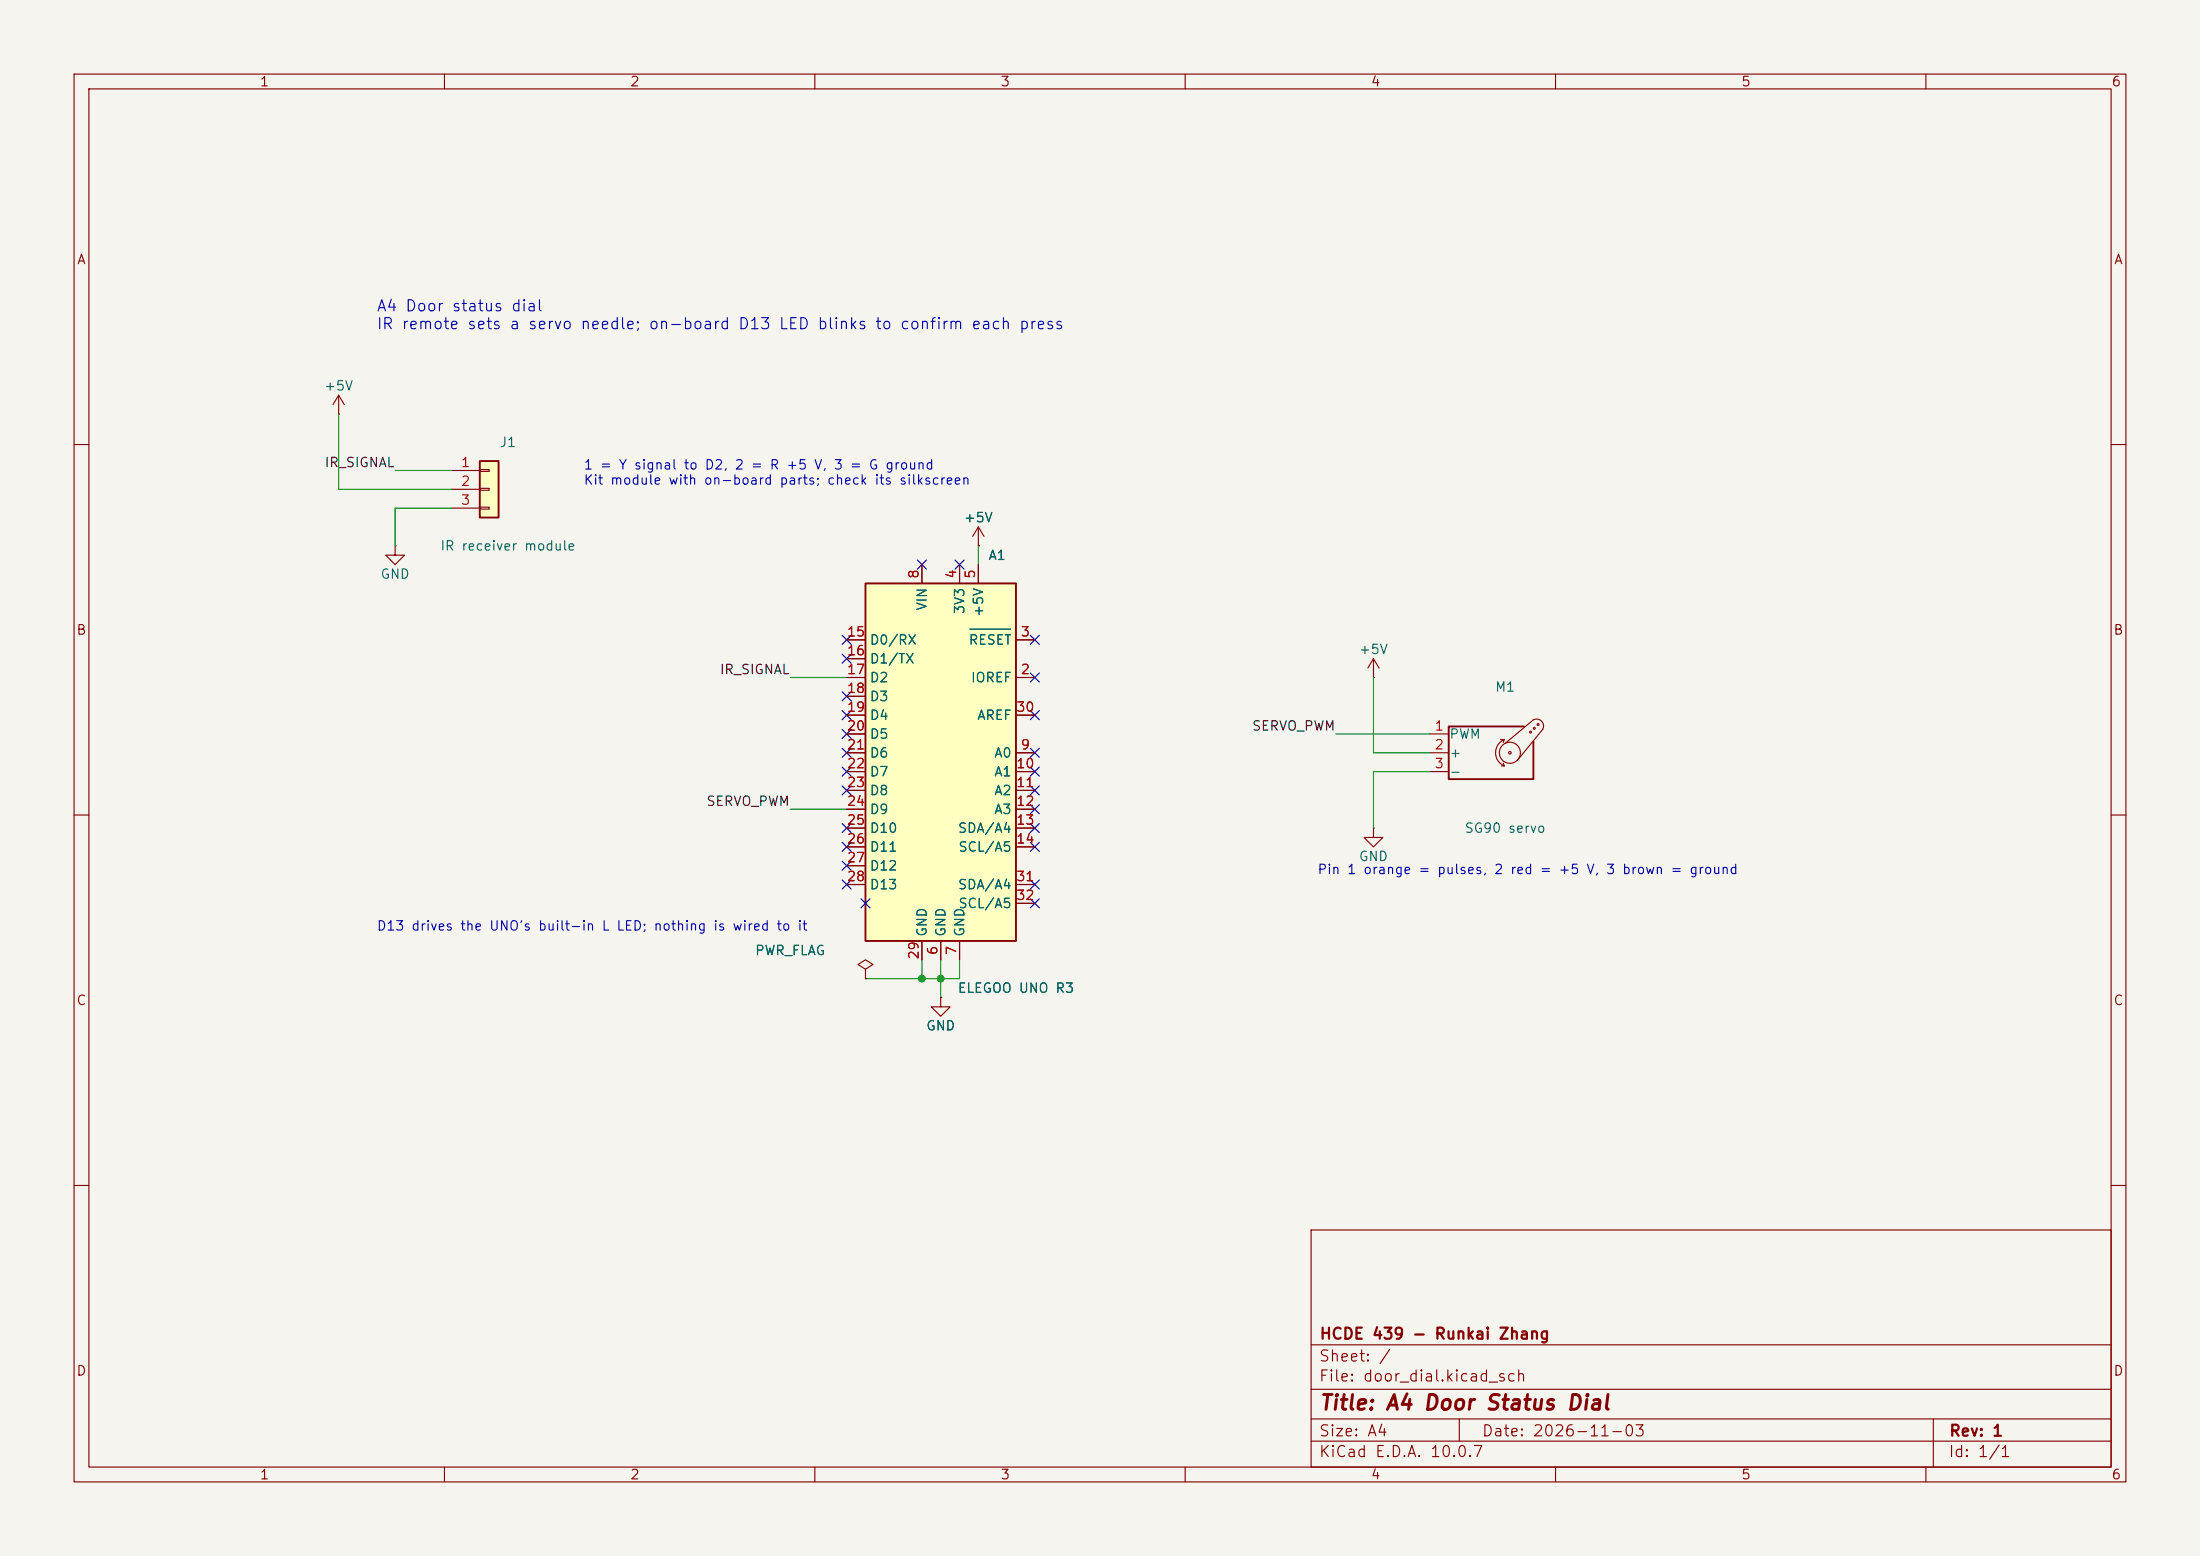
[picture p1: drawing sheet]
(kicad_sch (version 20250114) (generator "eeschema") (generator_version "9.0") (paper "A4")
 (title_block (title "A4 Door Status Dial") (date "2026-11-03") (rev "1") (company "HCDE 439 - Runkai Zhang"))
 (lib_symbols
(symbol "MCU_Module:Arduino_UNO_R3"
  (exclude_from_sim no)
  (in_bom yes)
  (on_board yes)
  (in_pos_files yes)
  (duplicate_pin_numbers_are_jumpers no)
  (property "Reference" "A" (at -10.16 23.495 0) (show_name no) (do_not_autoplace no) (effects (font (size 1.27 1.27)) (justify left bottom)))
  (property "Value" "Arduino_UNO_R3" (at 5.08 -26.67 0) (show_name no) (do_not_autoplace no) (effects (font (size 1.27 1.27)) (justify left top)))
  (property "Footprint" "Module:Arduino_UNO_R3" (at 0 0 0) (show_name no) (do_not_autoplace no) (hide yes) (effects (font (size 1.27 1.27)
    (italic yes))))
  (property "Datasheet" "https://www.arduino.cc/en/Main/arduinoBoardUno" (at 0 0 0) (show_name no) (do_not_autoplace no) (hide yes) (effects (font (size 1.27 1.27))))
  (property "Description" "Arduino UNO Microcontroller Module, release 3" (at 0 0 0) (show_name no) (do_not_autoplace no) (hide yes) (effects (font (size 1.27 1.27))))
  (symbol "Arduino_UNO_R3_0_1"
   (rectangle (start -10.16 22.86) (end 10.16 -25.4) (stroke (width 0.254) (type default)) (fill (type background))))
  (symbol "Arduino_UNO_R3_1_1"
   (pin no_connect line (at -10.16 -20.32 0) (length 2.54) (hide yes) (name "NC" (effects (font (size 1.27 1.27)))) (number "1" (effects (font (size 1.27 1.27)))))
   (pin output line (at 12.7 10.16 180) (length 2.54) (name "IOREF" (effects (font (size 1.27 1.27)))) (number "2" (effects (font (size 1.27 1.27)))))
   (pin input line (at 12.7 15.24 180) (length 2.54) (name "~{RESET}" (effects (font (size 1.27 1.27)))) (number "3" (effects (font (size 1.27 1.27)))))
   (pin power_out line (at 2.54 25.4 270) (length 2.54) (name "3V3" (effects (font (size 1.27 1.27)))) (number "4" (effects (font (size 1.27 1.27)))))
   (pin power_out line (at 5.08 25.4 270) (length 2.54) (name "+5V" (effects (font (size 1.27 1.27)))) (number "5" (effects (font (size 1.27 1.27)))))
   (pin power_in line (at 0 -27.94 90) (length 2.54) (name "GND" (effects (font (size 1.27 1.27)))) (number "6" (effects (font (size 1.27 1.27)))))
   (pin power_in line (at 2.54 -27.94 90) (length 2.54) (name "GND" (effects (font (size 1.27 1.27)))) (number "7" (effects (font (size 1.27 1.27)))))
   (pin power_in line (at -2.54 25.4 270) (length 2.54) (name "VIN" (effects (font (size 1.27 1.27)))) (number "8" (effects (font (size 1.27 1.27)))))
   (pin bidirectional line (at 12.7 0 180) (length 2.54) (name "A0" (effects (font (size 1.27 1.27)))) (number "9" (effects (font (size 1.27 1.27)))))
   (pin bidirectional line (at 12.7 -2.54 180) (length 2.54) (name "A1" (effects (font (size 1.27 1.27)))) (number "10" (effects (font (size 1.27 1.27)))))
   (pin bidirectional line (at 12.7 -5.08 180) (length 2.54) (name "A2" (effects (font (size 1.27 1.27)))) (number "11" (effects (font (size 1.27 1.27)))))
   (pin bidirectional line (at 12.7 -7.62 180) (length 2.54) (name "A3" (effects (font (size 1.27 1.27)))) (number "12" (effects (font (size 1.27 1.27)))))
   (pin bidirectional line (at 12.7 -10.16 180) (length 2.54) (name "SDA/A4" (effects (font (size 1.27 1.27)))) (number "13" (effects (font (size 1.27 1.27)))))
   (pin bidirectional line (at 12.7 -12.7 180) (length 2.54) (name "SCL/A5" (effects (font (size 1.27 1.27)))) (number "14" (effects (font (size 1.27 1.27)))))
   (pin bidirectional line (at -12.7 15.24 0) (length 2.54) (name "D0/RX" (effects (font (size 1.27 1.27)))) (number "15" (effects (font (size 1.27 1.27)))))
   (pin bidirectional line (at -12.7 12.7 0) (length 2.54) (name "D1/TX" (effects (font (size 1.27 1.27)))) (number "16" (effects (font (size 1.27 1.27)))))
   (pin bidirectional line (at -12.7 10.16 0) (length 2.54) (name "D2" (effects (font (size 1.27 1.27)))) (number "17" (effects (font (size 1.27 1.27)))))
   (pin bidirectional line (at -12.7 7.62 0) (length 2.54) (name "D3" (effects (font (size 1.27 1.27)))) (number "18" (effects (font (size 1.27 1.27)))))
   (pin bidirectional line (at -12.7 5.08 0) (length 2.54) (name "D4" (effects (font (size 1.27 1.27)))) (number "19" (effects (font (size 1.27 1.27)))))
   (pin bidirectional line (at -12.7 2.54 0) (length 2.54) (name "D5" (effects (font (size 1.27 1.27)))) (number "20" (effects (font (size 1.27 1.27)))))
   (pin bidirectional line (at -12.7 0 0) (length 2.54) (name "D6" (effects (font (size 1.27 1.27)))) (number "21" (effects (font (size 1.27 1.27)))))
   (pin bidirectional line (at -12.7 -2.54 0) (length 2.54) (name "D7" (effects (font (size 1.27 1.27)))) (number "22" (effects (font (size 1.27 1.27)))))
   (pin bidirectional line (at -12.7 -5.08 0) (length 2.54) (name "D8" (effects (font (size 1.27 1.27)))) (number "23" (effects (font (size 1.27 1.27)))))
   (pin bidirectional line (at -12.7 -7.62 0) (length 2.54) (name "D9" (effects (font (size 1.27 1.27)))) (number "24" (effects (font (size 1.27 1.27)))))
   (pin bidirectional line (at -12.7 -10.16 0) (length 2.54) (name "D10" (effects (font (size 1.27 1.27)))) (number "25" (effects (font (size 1.27 1.27)))))
   (pin bidirectional line (at -12.7 -12.7 0) (length 2.54) (name "D11" (effects (font (size 1.27 1.27)))) (number "26" (effects (font (size 1.27 1.27)))))
   (pin bidirectional line (at -12.7 -15.24 0) (length 2.54) (name "D12" (effects (font (size 1.27 1.27)))) (number "27" (effects (font (size 1.27 1.27)))))
   (pin bidirectional line (at -12.7 -17.78 0) (length 2.54) (name "D13" (effects (font (size 1.27 1.27)))) (number "28" (effects (font (size 1.27 1.27)))))
   (pin power_in line (at -2.54 -27.94 90) (length 2.54) (name "GND" (effects (font (size 1.27 1.27)))) (number "29" (effects (font (size 1.27 1.27)))))
   (pin input line (at 12.7 5.08 180) (length 2.54) (name "AREF" (effects (font (size 1.27 1.27)))) (number "30" (effects (font (size 1.27 1.27)))))
   (pin bidirectional line (at 12.7 -17.78 180) (length 2.54) (name "SDA/A4" (effects (font (size 1.27 1.27)))) (number "31" (effects (font (size 1.27 1.27)))))
   (pin bidirectional line (at 12.7 -20.32 180) (length 2.54) (name "SCL/A5" (effects (font (size 1.27 1.27)))) (number "32" (effects (font (size 1.27 1.27))))))
  (embedded_fonts no))
(symbol "Connector_Generic:Conn_01x03"
  (pin_names
   (offset 1.016) (hide yes))
  (exclude_from_sim no)
  (in_bom yes)
  (on_board yes)
  (in_pos_files yes)
  (duplicate_pin_numbers_are_jumpers no)
  (property "Reference" "J" (at 0 5.08 0) (show_name no) (do_not_autoplace no) (effects (font (size 1.27 1.27))))
  (property "Value" "Conn_01x03" (at 0 -5.08 0) (show_name no) (do_not_autoplace no) (effects (font (size 1.27 1.27))))
  (property "Footprint" "" (at 0 0 0) (show_name no) (do_not_autoplace no) (hide yes) (effects (font (size 1.27 1.27))))
  (property "Datasheet" "" (at 0 0 0) (show_name no) (do_not_autoplace no) (hide yes) (effects (font (size 1.27 1.27))))
  (property "Description" "Generic connector, single row, 01x03, script generated (kicad-library-utils/schlib/autogen/connector/)" (at 0 0 0) (show_name no) (do_not_autoplace no) (hide yes) (effects (font (size 1.27 1.27))))
  (symbol "Conn_01x03_1_1"
   (rectangle (start -1.27 3.81) (end 1.27 -3.81) (stroke (width 0.254) (type default)) (fill (type background)))
   (rectangle (start -1.27 2.667) (end 0 2.413) (stroke (width 0.1524) (type default)) (fill (type none)))
   (rectangle (start -1.27 0.127) (end 0 -0.127) (stroke (width 0.1524) (type default)) (fill (type none)))
   (rectangle (start -1.27 -2.413) (end 0 -2.667) (stroke (width 0.1524) (type default)) (fill (type none)))
   (pin passive line (at -5.08 2.54 0) (length 3.81) (name "Pin_1" (effects (font (size 1.27 1.27)))) (number "1" (effects (font (size 1.27 1.27)))))
   (pin passive line (at -5.08 0 0) (length 3.81) (name "Pin_2" (effects (font (size 1.27 1.27)))) (number "2" (effects (font (size 1.27 1.27)))))
   (pin passive line (at -5.08 -2.54 0) (length 3.81) (name "Pin_3" (effects (font (size 1.27 1.27)))) (number "3" (effects (font (size 1.27 1.27))))))
  (embedded_fonts no))
(symbol "Motor:Motor_Servo"
  (pin_names
   (offset 0.0254))
  (exclude_from_sim no)
  (in_bom yes)
  (on_board yes)
  (in_pos_files yes)
  (duplicate_pin_numbers_are_jumpers no)
  (property "Reference" "M" (at -5.08 4.445 0) (show_name no) (do_not_autoplace no) (effects (font (size 1.27 1.27)) (justify left)))
  (property "Value" "Motor_Servo" (at -5.08 -4.064 0) (show_name no) (do_not_autoplace no) (effects (font (size 1.27 1.27)) (justify left top)))
  (property "Footprint" "" (at 0 -4.826 0) (show_name no) (do_not_autoplace no) (hide yes) (effects (font (size 1.27 1.27))))
  (property "Datasheet" "http://forums.parallax.com/uploads/attachments/46831/74481.png" (at 0 -4.826 0) (show_name no) (do_not_autoplace no) (hide yes) (effects (font (size 1.27 1.27))))
  (property "Description" "Servo Motor (Futaba, HiTec, JR connector)" (at 0 0 0) (show_name no) (do_not_autoplace no) (hide yes) (effects (font (size 1.27 1.27))))
  (symbol "Motor_Servo_0_1"
   (polyline (pts (xy 2.413 1.778) (xy 1.905 1.778)) (stroke (width 0) (type default)) (fill (type none)))
   (polyline (pts (xy 2.413 1.778) (xy 2.286 1.397)) (stroke (width 0) (type default)) (fill (type none)))
   (polyline (pts (xy 2.413 -1.778) (xy 2.032 -1.778)) (stroke (width 0) (type default)) (fill (type none)))
   (polyline (pts (xy 2.413 -1.778) (xy 2.286 -1.397)) (stroke (width 0) (type default)) (fill (type none)))
   (arc (start 2.413 -1.778) (mid 1.2406 0) (end 2.413 1.778) (stroke (width 0) (type default)) (fill (type none)))
   (circle (center 3.175 0) (radius 0.1778) (stroke (width 0) (type default)) (fill (type none)))
   (circle (center 3.175 0) (radius 1.4224) (stroke (width 0) (type default)) (fill (type none)))
   (polyline (pts (xy 5.08 3.556) (xy -5.08 3.556) (xy -5.08 -3.556) (xy 6.35 -3.556) (xy 6.35 1.524)) (stroke (width 0.254) (type default)) (fill (type none)))
   (circle (center 5.969 2.794) (radius 0.127) (stroke (width 0) (type default)) (fill (type none)))
   (polyline (pts (xy 6.35 4.445) (xy 2.54 1.27)) (stroke (width 0) (type default)) (fill (type none)))
   (circle (center 6.477 3.302) (radius 0.127) (stroke (width 0) (type default)) (fill (type none)))
   (arc (start 6.35 4.445) (mid 7.4487 4.2737) (end 7.62 3.175) (stroke (width 0) (type default)) (fill (type none)))
   (circle (center 6.985 3.81) (radius 0.127) (stroke (width 0) (type default)) (fill (type none)))
   (polyline (pts (xy 7.62 3.175) (xy 4.191 -1.016)) (stroke (width 0) (type default)) (fill (type none))))
  (symbol "Motor_Servo_1_1"
   (pin passive line (at -7.62 2.54 0) (length 2.54) (name "PWM" (effects (font (size 1.27 1.27)))) (number "1" (effects (font (size 1.27 1.27)))))
   (pin passive line (at -7.62 0 0) (length 2.54) (name "+" (effects (font (size 1.27 1.27)))) (number "2" (effects (font (size 1.27 1.27)))))
   (pin passive line (at -7.62 -2.54 0) (length 2.54) (name "-" (effects (font (size 1.27 1.27)))) (number "3" (effects (font (size 1.27 1.27))))))
  (embedded_fonts no))
(symbol "power:+5V"
  (power global)
  (pin_numbers (hide yes))
  (pin_names
   (offset 0) (hide yes))
  (exclude_from_sim no)
  (in_bom yes)
  (on_board yes)
  (in_pos_files yes)
  (duplicate_pin_numbers_are_jumpers no)
  (property "Reference" "#PWR" (at 0 -3.81 0) (show_name no) (do_not_autoplace no) (hide yes) (effects (font (size 1.27 1.27))))
  (property "Value" "+5V" (at 0 3.556 0) (show_name no) (do_not_autoplace no) (effects (font (size 1.27 1.27))))
  (property "Footprint" "" (at 0 0 0) (show_name no) (do_not_autoplace no) (hide yes) (effects (font (size 1.27 1.27))))
  (property "Datasheet" "" (at 0 0 0) (show_name no) (do_not_autoplace no) (hide yes) (effects (font (size 1.27 1.27))))
  (property "Description" "Power symbol creates a global label with name \"+5V\"" (at 0 0 0) (show_name no) (do_not_autoplace no) (hide yes) (effects (font (size 1.27 1.27))))
  (symbol "+5V_0_1"
   (polyline (pts (xy -0.762 1.27) (xy 0 2.54)) (stroke (width 0) (type default)) (fill (type none)))
   (polyline (pts (xy 0 2.54) (xy 0.762 1.27)) (stroke (width 0) (type default)) (fill (type none)))
   (polyline (pts (xy 0 0) (xy 0 2.54)) (stroke (width 0) (type default)) (fill (type none))))
  (symbol "+5V_1_1"
   (pin power_in line (at 0 0 90) (length 0) (name "" (effects (font (size 1.27 1.27)))) (number "1" (effects (font (size 1.27 1.27))))))
  (embedded_fonts no))
(symbol "power:GND"
  (power global)
  (pin_numbers (hide yes))
  (pin_names
   (offset 0) (hide yes))
  (exclude_from_sim no)
  (in_bom yes)
  (on_board yes)
  (in_pos_files yes)
  (duplicate_pin_numbers_are_jumpers no)
  (property "Reference" "#PWR" (at 0 -6.35 0) (show_name no) (do_not_autoplace no) (hide yes) (effects (font (size 1.27 1.27))))
  (property "Value" "GND" (at 0 -3.81 0) (show_name no) (do_not_autoplace no) (effects (font (size 1.27 1.27))))
  (property "Footprint" "" (at 0 0 0) (show_name no) (do_not_autoplace no) (hide yes) (effects (font (size 1.27 1.27))))
  (property "Datasheet" "" (at 0 0 0) (show_name no) (do_not_autoplace no) (hide yes) (effects (font (size 1.27 1.27))))
  (property "Description" "Power symbol creates a global label with name \"GND\" , ground" (at 0 0 0) (show_name no) (do_not_autoplace no) (hide yes) (effects (font (size 1.27 1.27))))
  (symbol "GND_0_1"
   (polyline (pts (xy 0 0) (xy 0 -1.27) (xy 1.27 -1.27) (xy 0 -2.54) (xy -1.27 -1.27) (xy 0 -1.27)) (stroke (width 0) (type default)) (fill (type none))))
  (symbol "GND_1_1"
   (pin power_in line (at 0 0 270) (length 0) (name "" (effects (font (size 1.27 1.27)))) (number "1" (effects (font (size 1.27 1.27))))))
  (embedded_fonts no))
(symbol "power:PWR_FLAG"
  (power global)
  (pin_numbers (hide yes))
  (pin_names
   (offset 0) (hide yes))
  (exclude_from_sim no)
  (in_bom yes)
  (on_board yes)
  (in_pos_files yes)
  (duplicate_pin_numbers_are_jumpers no)
  (property "Reference" "#FLG" (at 0 1.905 0) (show_name no) (do_not_autoplace no) (hide yes) (effects (font (size 1.27 1.27))))
  (property "Value" "PWR_FLAG" (at 0 3.81 0) (show_name no) (do_not_autoplace no) (effects (font (size 1.27 1.27))))
  (property "Footprint" "" (at 0 0 0) (show_name no) (do_not_autoplace no) (hide yes) (effects (font (size 1.27 1.27))))
  (property "Datasheet" "" (at 0 0 0) (show_name no) (do_not_autoplace no) (hide yes) (effects (font (size 1.27 1.27))))
  (property "Description" "Special symbol for telling ERC where power comes from" (at 0 0 0) (show_name no) (do_not_autoplace no) (hide yes) (effects (font (size 1.27 1.27))))
  (symbol "PWR_FLAG_0_0"
   (pin power_out line (at 0 0 90) (length 0) (name "" (effects (font (size 1.27 1.27)))) (number "1" (effects (font (size 1.27 1.27))))))
  (symbol "PWR_FLAG_0_1"
   (polyline (pts (xy 0 0) (xy 0 1.27) (xy -1.016 1.905) (xy 0 2.54) (xy 1.016 1.905) (xy 0 1.27)) (stroke (width 0) (type default)) (fill (type none))))
  (embedded_fonts no)))
(symbol (lib_id "MCU_Module:Arduino_UNO_R3") (at 127 101.6 0) (unit 1)
 (exclude_from_sim no) (in_bom yes) (on_board yes) (dnp no)
 (property "Reference" "A1" (at 134.62 74.92999999999999 0) (effects (font (size 1.27 1.27))))
 (property "Value" "ELEGOO UNO R3" (at 137.16 133.35 0) (effects (font (size 1.27 1.27))))
 (property "Footprint" "" (at 127 101.6 0) (effects (font (size 1.27 1.27)) (hide yes)))
 (property "Datasheet" "" (at 127 101.6 0) (effects (font (size 1.27 1.27)) (hide yes)))
 (pin "1") (pin "2") (pin "3") (pin "4") (pin "5") (pin "6") (pin "7") (pin "8") (pin "9") (pin "10") (pin "11") (pin "12") (pin "13") (pin "14") (pin "15") (pin "16") (pin "17") (pin "18") (pin "19") (pin "20") (pin "21") (pin "22") (pin "23") (pin "24") (pin "25") (pin "26") (pin "27") (pin "28") (pin "29") (pin "30") (pin "31") (pin "32"))
(no_connect (at 116.84 121.92))
(no_connect (at 139.7 91.44))
(no_connect (at 139.7 86.36))
(no_connect (at 129.54 76.2))
(no_connect (at 124.46 76.2))
(no_connect (at 139.7 101.6))
(no_connect (at 139.7 104.14))
(no_connect (at 139.7 106.68))
(no_connect (at 139.7 109.22))
(no_connect (at 139.7 111.76))
(no_connect (at 139.7 114.3))
(no_connect (at 114.3 86.36))
(no_connect (at 114.3 88.9))
(no_connect (at 114.3 93.98))
(no_connect (at 114.3 96.52))
(no_connect (at 114.3 99.06))
(no_connect (at 114.3 101.6))
(no_connect (at 114.3 104.14))
(no_connect (at 114.3 106.68))
(no_connect (at 114.3 111.76))
(no_connect (at 114.3 114.3))
(no_connect (at 114.3 116.84))
(no_connect (at 114.3 119.38))
(no_connect (at 139.7 96.52))
(no_connect (at 139.7 119.38))
(no_connect (at 139.7 121.92))
(wire (pts (xy 132.08 76.2) (xy 132.08 73.66)) (stroke (width 0) (type default)))
(symbol (lib_id "power:+5V") (at 132.08 73.66 0) (unit 1)
 (exclude_from_sim no) (in_bom yes) (on_board yes) (dnp no)
 (property "Reference" "#PWR001" (at 132.08 80.00999999999999 0) (effects (font (size 1.27 1.27)) (hide yes)))
 (property "Value" "+5V" (at 132.08 69.85 0) (effects (font (size 1.27 1.27))))
 (property "Footprint" "" (at 132.08 73.66 0) (effects (font (size 1.27 1.27)) (hide yes)))
 (property "Datasheet" "" (at 132.08 73.66 0) (effects (font (size 1.27 1.27)) (hide yes)))
 (pin "1"))
(wire (pts (xy 124.46 129.54) (xy 124.46 132.07999999999998)) (stroke (width 0) (type default)))
(wire (pts (xy 127.0 129.54) (xy 127.0 132.07999999999998)) (stroke (width 0) (type default)))
(wire (pts (xy 129.54 129.54) (xy 129.54 132.07999999999998)) (stroke (width 0) (type default)))
(wire (pts (xy 116.83999999999999 132.07999999999998) (xy 129.54 132.07999999999998)) (stroke (width 0) (type default)))
(junction (at 124.46 132.07999999999998) (diameter 0) (color 0 0 0 0))
(junction (at 127.0 132.07999999999998) (diameter 0) (color 0 0 0 0))
(symbol (lib_id "power:GND") (at 127.0 134.61999999999998 0) (unit 1)
 (exclude_from_sim no) (in_bom yes) (on_board yes) (dnp no)
 (property "Reference" "#PWR002" (at 127.0 140.96999999999997 0) (effects (font (size 1.27 1.27)) (hide yes)))
 (property "Value" "GND" (at 127.0 138.42999999999998 0) (effects (font (size 1.27 1.27))))
 (property "Footprint" "" (at 127.0 134.61999999999998 0) (effects (font (size 1.27 1.27)) (hide yes)))
 (property "Datasheet" "" (at 127.0 134.61999999999998 0) (effects (font (size 1.27 1.27)) (hide yes)))
 (pin "1"))
(wire (pts (xy 127.0 132.07999999999998) (xy 127.0 134.61999999999998)) (stroke (width 0) (type default)))
(symbol (lib_id "power:PWR_FLAG") (at 116.83999999999999 132.07999999999998 0) (unit 1)
 (exclude_from_sim no) (in_bom yes) (on_board yes) (dnp no)
 (property "Reference" "#FLG01" (at 116.83999999999999 126.07999999999998 0) (effects (font (size 1.27 1.27)) (hide yes)))
 (property "Value" "PWR_FLAG" (at 106.67999999999999 128.26999999999998 0) (effects (font (size 1.27 1.27))))
 (property "Footprint" "" (at 116.83999999999999 132.07999999999998 0) (effects (font (size 1.27 1.27)) (hide yes)))
 (property "Datasheet" "" (at 116.83999999999999 132.07999999999998 0) (effects (font (size 1.27 1.27)) (hide yes)))
 (pin "1"))
(wire (pts (xy 114.3 91.44) (xy 106.67999999999999 91.44)) (stroke (width 0) (type default)))
(label "IR_SIGNAL" (at 106.67999999999999 91.44 180) (fields_autoplaced yes)
 (effects (font (size 1.27 1.27)) (justify right bottom)))
(wire (pts (xy 114.3 109.22) (xy 106.67999999999999 109.22)) (stroke (width 0) (type default)))
(label "SERVO_PWM" (at 106.67999999999999 109.22 180) (fields_autoplaced yes)
 (effects (font (size 1.27 1.27)) (justify right bottom)))
(symbol (lib_id "Connector_Generic:Conn_01x03") (at 66.04 66.04 0) (unit 1)
 (exclude_from_sim no) (in_bom yes) (on_board yes) (dnp no)
 (property "Reference" "J1" (at 68.58000000000001 59.690000000000005 0) (effects (font (size 1.27 1.27))))
 (property "Value" "IR receiver module" (at 68.58000000000001 73.66000000000001 0) (effects (font (size 1.27 1.27))))
 (property "Footprint" "" (at 66.04 66.04 0) (effects (font (size 1.27 1.27)) (hide yes)))
 (property "Datasheet" "" (at 66.04 66.04 0) (effects (font (size 1.27 1.27)) (hide yes)))
 (pin "1") (pin "2") (pin "3"))
(wire (pts (xy 60.96 63.5) (xy 53.34 63.5)) (stroke (width 0) (type default)))
(label "IR_SIGNAL" (at 53.34 63.5 180) (fields_autoplaced yes)
 (effects (font (size 1.27 1.27)) (justify right bottom)))
(wire (pts (xy 60.96 66.04) (xy 45.72 66.04)) (stroke (width 0) (type default)))
(wire (pts (xy 45.72 66.04) (xy 45.72 55.88000000000001)) (stroke (width 0) (type default)))
(symbol (lib_id "power:+5V") (at 45.72 55.88000000000001 0) (unit 1)
 (exclude_from_sim no) (in_bom yes) (on_board yes) (dnp no)
 (property "Reference" "#PWR003" (at 45.72 62.23000000000001 0) (effects (font (size 1.27 1.27)) (hide yes)))
 (property "Value" "+5V" (at 45.72 52.07000000000001 0) (effects (font (size 1.27 1.27))))
 (property "Footprint" "" (at 45.72 55.88000000000001 0) (effects (font (size 1.27 1.27)) (hide yes)))
 (property "Datasheet" "" (at 45.72 55.88000000000001 0) (effects (font (size 1.27 1.27)) (hide yes)))
 (pin "1"))
(wire (pts (xy 60.96 68.58) (xy 53.34 68.58)) (stroke (width 0) (type default)))
(wire (pts (xy 53.34 68.58) (xy 53.34 73.66)) (stroke (width 0) (type default)))
(symbol (lib_id "power:GND") (at 53.34 73.66 0) (unit 1)
 (exclude_from_sim no) (in_bom yes) (on_board yes) (dnp no)
 (property "Reference" "#PWR004" (at 53.34 80.00999999999999 0) (effects (font (size 1.27 1.27)) (hide yes)))
 (property "Value" "GND" (at 53.34 77.47 0) (effects (font (size 1.27 1.27))))
 (property "Footprint" "" (at 53.34 73.66 0) (effects (font (size 1.27 1.27)) (hide yes)))
 (property "Datasheet" "" (at 53.34 73.66 0) (effects (font (size 1.27 1.27)) (hide yes)))
 (pin "1"))
(text "1 = Y signal to D2, 2 = R +5 V, 3 = G ground\nKit module with on-board parts; check its silkscreen" (exclude_from_sim no) (at 78.74000000000001 62.230000000000004 0)
 (effects (font (size 1.27 1.27)) (justify left top)))
(symbol (lib_id "Motor:Motor_Servo") (at 200.66 101.6 0) (unit 1)
 (exclude_from_sim no) (in_bom yes) (on_board yes) (dnp no)
 (property "Reference" "M1" (at 203.2 92.71 0) (effects (font (size 1.27 1.27))))
 (property "Value" "SG90 servo" (at 203.2 111.75999999999999 0) (effects (font (size 1.27 1.27))))
 (property "Footprint" "" (at 200.66 101.6 0) (effects (font (size 1.27 1.27)) (hide yes)))
 (property "Datasheet" "" (at 200.66 101.6 0) (effects (font (size 1.27 1.27)) (hide yes)))
 (pin "1") (pin "2") (pin "3"))
(wire (pts (xy 193.04 99.06) (xy 180.34 99.06)) (stroke (width 0) (type default)))
(label "SERVO_PWM" (at 180.34 99.06 180) (fields_autoplaced yes)
 (effects (font (size 1.27 1.27)) (justify right bottom)))
(wire (pts (xy 193.04 101.6) (xy 185.42 101.6)) (stroke (width 0) (type default)))
(wire (pts (xy 185.42 101.6) (xy 185.42 91.44)) (stroke (width 0) (type default)))
(symbol (lib_id "power:+5V") (at 185.42 91.44 0) (unit 1)
 (exclude_from_sim no) (in_bom yes) (on_board yes) (dnp no)
 (property "Reference" "#PWR006" (at 185.42 97.78999999999999 0) (effects (font (size 1.27 1.27)) (hide yes)))
 (property "Value" "+5V" (at 185.42 87.63 0) (effects (font (size 1.27 1.27))))
 (property "Footprint" "" (at 185.42 91.44 0) (effects (font (size 1.27 1.27)) (hide yes)))
 (property "Datasheet" "" (at 185.42 91.44 0) (effects (font (size 1.27 1.27)) (hide yes)))
 (pin "1"))
(wire (pts (xy 193.04 104.14) (xy 185.42 104.14)) (stroke (width 0) (type default)))
(wire (pts (xy 185.42 104.14) (xy 185.42 111.76)) (stroke (width 0) (type default)))
(symbol (lib_id "power:GND") (at 185.42 111.76 0) (unit 1)
 (exclude_from_sim no) (in_bom yes) (on_board yes) (dnp no)
 (property "Reference" "#PWR007" (at 185.42 118.11 0) (effects (font (size 1.27 1.27)) (hide yes)))
 (property "Value" "GND" (at 185.42 115.57000000000001 0) (effects (font (size 1.27 1.27))))
 (property "Footprint" "" (at 185.42 111.76 0) (effects (font (size 1.27 1.27)) (hide yes)))
 (property "Datasheet" "" (at 185.42 111.76 0) (effects (font (size 1.27 1.27)) (hide yes)))
 (pin "1"))
(text "Pin 1 orange = pulses, 2 red = +5 V, 3 brown = ground" (exclude_from_sim no) (at 177.8 116.83999999999999 0)
 (effects (font (size 1.27 1.27)) (justify left top)))
(text "D13 drives the UNO's built-in L LED; nothing is wired to it" (exclude_from_sim no) (at 50.8 124.46 0)
 (effects (font (size 1.27 1.27)) (justify left top)))
(text "A4 Door status dial\nIR remote sets a servo needle; on-board D13 LED blinks to confirm each press" (exclude_from_sim no) (at 50.8 40.64 0)
 (effects (font (size 1.5 1.5)) (justify left top)))
 (sheet_instances (path "" (page "1")))
 (embedded_fonts no))
